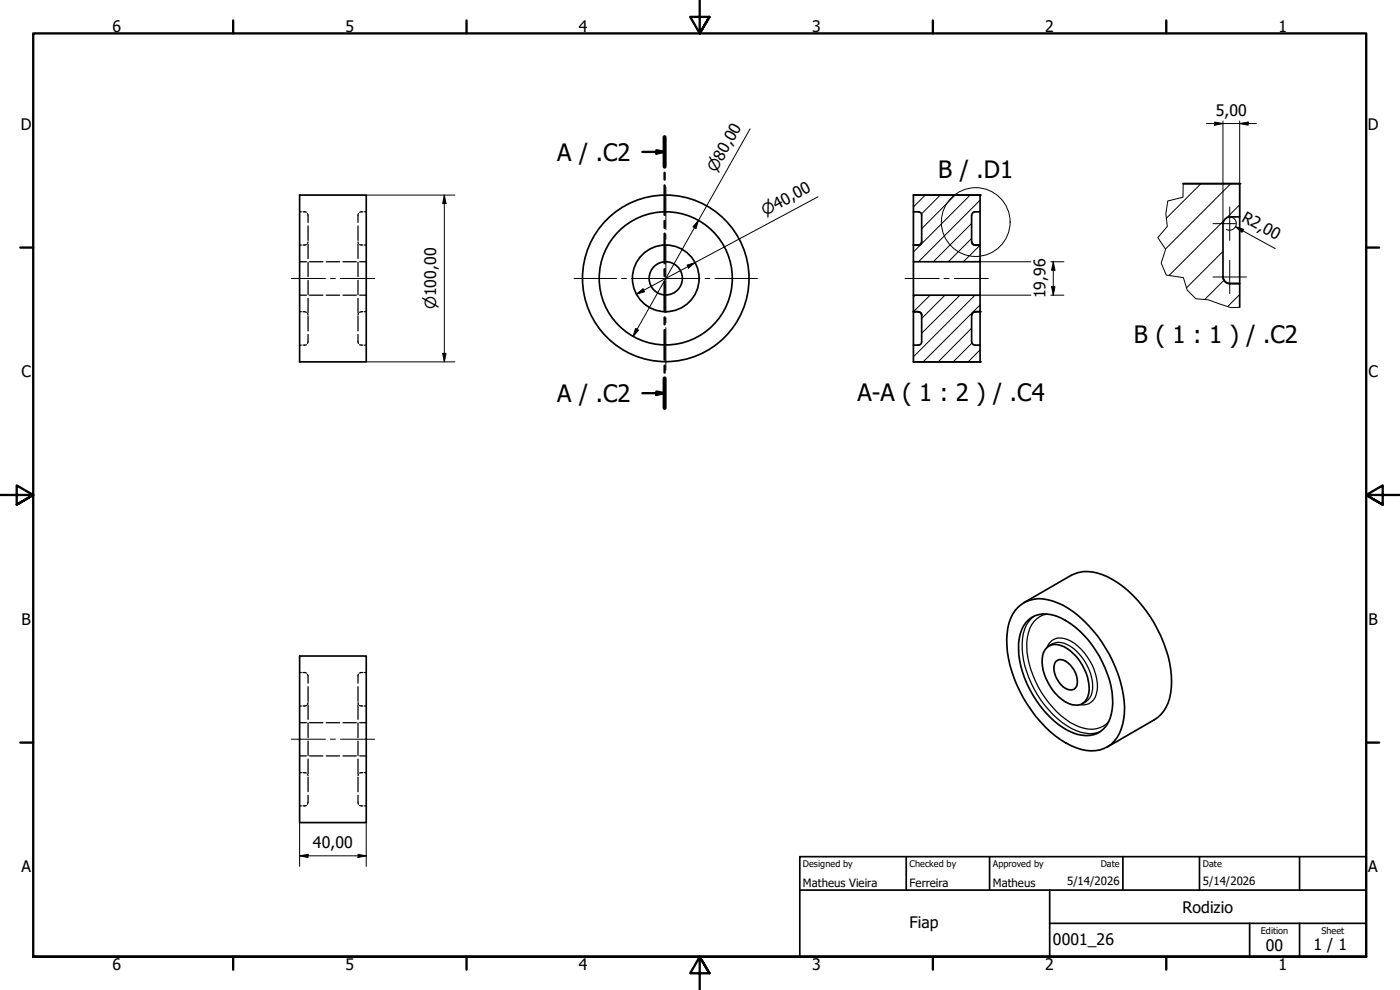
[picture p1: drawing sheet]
<svg xmlns="http://www.w3.org/2000/svg" width="420mm" height="297mm" viewBox="0 0 420 297" stroke-linecap="round" stroke-linejoin="round" font-family="sans-serif">
<!-- layer: Hatch (ISO) -->
<g fill="none" stroke="#000" stroke-width=".3">
<path d="M277.7 58.5l-3.6 3.6M282.2 58.5l-5.7 5.7M286.6 58.5l-10 10.1M291.1 58.5l-17 17.1M360.4 55.1l-10.4 10.4M369.4 55.1l-19.6 19.6M291.6 71.6l-7 6.9M291.6 67l-11.5 11.5M294.1 78l-.5 .5M294.1 73.6l-5 4.9M294.1 60.1l-18.4 18.4M367 75.4l-11 11"/>
<path d="M367.3 66.2l-16.5 16.5M372 61.5l-3.9 3.9M274.6 88.6l-.5 .5M279.1 88.6l-5 4.9M283.6 88.6l-7 7M288.1 88.6l-11.5 11.4M291.6 98.5l-10 10.1M292.6 88.6l-18.5 18.4M294.1 91.5l-17 17.1M367.3 84.1l-5.7 5.7M372 88.4l-3.6 3.6M291.7 102.9l-5.6 5.7"/>
<path d="M294.1 105l-3.5 3.6"/>
</g>
<!-- layer: Hidden (ISO) -->
<g fill="none" stroke="#000" stroke-width=".38">
<path d="M89.9 63.5h.5M89.9 73.5h.5M89.9 78.5h2M90.9 63.5l1 .2M91.9 73.4l-1 .1M92.3 64.1l.2 .5v2.1M92.5 72.6l-.2 .4M92.5 67.8v4.3M92.5 73.3v4.3M92.5 78.7v4.3M92.9 78.5h4M97.9 78.5h4"/>
<path d="M102.9 78.5h4M107.4 72.6l.2 .4M107.4 67.8v4.3M107.4 73.3v4.3M107.4 78.7v4.3M107.6 64.1l-.2 2.6M107.9 73.4l1 .1M107.9 78.5h2M108.9 63.5l-1 .2M109.4 63.5h.5M109.4 73.5h.5M89.9 93.5h.5"/>
<path d="M89.9 88.6h2M90.9 93.5l1 .2M92.3 94l.2 .5M92.5 84.1v4.3M92.5 89.5v4.3M92.5 94.9v4.4M92.9 88.6h4M97.9 88.6h4M102.9 88.6h4M107.4 84.1v4.3M107.4 89.5v4.3M107.4 94.9v4.4"/>
<path d="M107.6 94l-.2 .5M107.9 88.6h2M108.9 93.5l-1 .2M109.4 93.5h.5M89.9 103.6h.5M91.9 103.4l-1 .2M92.5 100.4v2.1l-.2 .5M107.4 100.4l.2 2.6M107.9 103.4l1 .2M109.4 103.6h.5M89.9 201.8h.5M89.9 211.8h.5"/>
<path d="M89.9 216.8h2M90.9 201.8l1 .2M91.9 211.6l-1 .2M92.3 202.3l.2 .5v2.2M92.5 210.8l-.2 .5M92.5 206v4.4M92.5 211.5v4.3M92.5 216.9v4.4M92.9 216.8h4M97.9 216.8h4M102.9 216.8h4M107.4 210.8l.2 .5"/>
<path d="M107.4 206v4.4M107.4 211.5v4.3M107.4 216.9v4.4M107.6 202.3l-.2 2.7M107.9 211.6l1 .2M107.9 216.8h2M108.9 201.8l-1 .2M109.4 201.8h.5M109.4 211.8h.5M89.9 231.8h.5M89.9 226.8h2M90.9 231.8l1 .2"/>
<path d="M92.3 232.3l.2 .5M92.5 238.6v2.2l-.2 .5M92.5 222.4v4.3M92.5 227.8v4.3M92.5 233.2v4.3M92.9 226.8h4M97.9 226.8h4M102.9 226.8h4M107.4 238.6l.2 2.7M107.4 222.4v4.3M107.4 227.8v4.3M107.4 233.2v4.3"/>
<path d="M107.6 232.3l-.2 .5M107.9 226.8h2M108.9 231.8l-1 .2M109.4 231.8h.5M89.9 241.8h.5M91.9 241.7l-1 .1M107.9 241.7l1 .1M109.4 241.8h.5"/>
</g>
<!-- layer: Visible (ISO) -->
<g fill="none" stroke="#000" stroke-width=".51">
<path d="M89.9 58.5h20v50.1h-20zM274.1 58.5h20v5h-1.5a1.09 1.09 0 0 0-1 1.1v8a1.09 1.09 0 0 0 1 1h1.5v4.9h-20v-4.9h1.5a.98 .98 0 0 0 1-1v-8a.98 .98 0 0 0-1-1.1h-1.5zM274.1 58.5h20M372 55.1h-16.9h16.9v10h-2.9a2.19 2.19 0 0 0-2.1 2v16a2.06 2.06 0 0 0 2.1 2M274.1 63.5v10.1M274.1 78.5v10.1M274.1 73.5h1.5M276.6 72.5a.98 .98 0 0 1-1 1M291.7 72.5a.98 .98 0 0 0 .9 1h1.5M294.1 63.5v10.1M294.1 78.5v10.1M372 65.1v20h-2.9"/>
<path d="M275.6 93.5a.98 .98 0 0 1 1 1M275.6 93.5h-1.5v-4.9h20v4.9h-1.5M275.6 93.5h-1.5v10.1M275.6 93.6a.98 .98 0 0 1 1 1M292.6 93.5a1.09 1.09 0 0 0-1 1v8a1.09 1.09 0 0 0 1 1.1h1.5v5h-20v-5h1.5a.98 .98 0 0 0 1-1.1v-8M292.6 93.5h1.5v10.1M292.6 93.6a.98 .98 0 0 0-.9 1M367 83.1a2 2 0 0 0 2 2M369.1 85.1h2.9v7.1M274.1 108.6h20M89.9 196.8h20v50h-20zM305.6 182.1a9.9 9.9 0 0 1 10.3-1.8 30.3 30.3 0 0 1 14.8 12.4 36.8 36.8 0 0 1 6.7 21.3 11.9 11.9 0 0 1-5 10 11.4 11.4 0 0 1-11-.3 37.3 37.3 0 0 1-17-20.2 27.5 27.5 0 0 1-1.6-16.6 10.6 10.6 0 0 1 2.8-4.8z"/>
<path d="M307.3 180.8l14.1-8.2a11.8 11.8 0 0 1 11 .5 36.9 36.9 0 0 1 16.8 19.9 26.4 26.4 0 0 1 1.4 17.9 10.2 10.2 0 0 1-4.1 5l-14.2 8.2M308.7 185.9a8.6 8.6 0 0 1 9.7-.5 30.7 30.7 0 0 1 15.5 25.7 9.7 9.7 0 0 1-4.5 8.9 10.9 10.9 0 0 1-10.3-1.6 31.1 31.1 0 0 1-13.4-25.3 10.3 10.3 0 0 1 3-7.2zM314.3 194.2a4.4 4.4 0 0 1 5-.2 15 15 0 0 1 7.5 13.9 3.9 3.9 0 0 1-6 3.2 14.9 14.9 0 0 1-7.9-14.6l.8-1.6zM315.8 193.2l-1 .6M316.9 198.5a2.58 2.58 0 0 1 3.6 .4 7 7 0 0 1 2.6 7 2.14 2.14 0 0 1-3.3 .7 7.1 7.1 0 0 1-3.3-7.6zM325.9 210.5l-1.1 .6"/>
<circle cx="199.8" cy="83.5" r="20"/>
<circle cx="199.8" cy="83.5" r="5"/>
<circle cx="199.8" cy="83.5" r="10"/>
<circle cx="199.8" cy="83.5" r="25"/>
</g>
<!-- layer: Visible Narrow (ISO) -->
<path d="M310.3 184.9a10.7 10.7 0 0 0-3.5 9.6 31 31 0 0 0 14.7 24.1 10.5 10.5 0 0 0 8.8 .8M314.1 184.3a7.5 7.5 0 0 0-5.7 6.8 26.1 26.1 0 0 0 5.2 18.2 22.2 22.2 0 0 0 11.6 9.2 7.2 7.2 0 0 0 7.5-2M314.3 194.2a4.3 4.3 0 0 1 6.1-2.3 16.4 16.4 0 0 1 8.8 15.3 4.3 4.3 0 0 1-5 4.2M315.8 193.2a5.6 5.6 0 0 1 6.3 1.3 14.9 14.9 0 0 1 5.6 13.3 4.1 4.1 0 0 1-1.8 2.7" fill="none" stroke="#000" stroke-width=".38"/>
<!-- layer: Visible (ISO) -->
<g fill="#000">
<circle cx="274.1" cy="58.5" r=".25"/>
<circle cx="294.1" cy="58.5" r=".25"/>
<circle cx="372" cy="55.1" r=".25"/>
<circle cx="274.1" cy="93.5" r=".25"/>
<circle cx="294.1" cy="93.5" r=".25"/>
<circle cx="274.1" cy="108.6" r=".25"/>
<circle cx="294.1" cy="108.6" r=".25"/>
</g>
<!-- layer: Break Line (ISO) -->
<path d="M355.1 55.1l-.1 4.1-4.5 1.1-.6 3.9 .4 3.7-2.8 3.4 2.3 3.5-1.3 4.1 1.5 3.6 5.2 .8 1.1 3.7 2.6 2.6 3.7 .4 6.8 2.3 2.6-.1" fill="none" stroke="#000" stroke-width=".3"/>
<!-- layer: Section Line (ISO) -->
<g fill="none" stroke="#000" stroke-width=".7">
<path d="M192.8 45.6h6.7M197 45.1l2.5 .5-2.5 .5zM199.5 41.1v8.9M199.5 51.8v2.1M199.5 55.6v8.9M199.5 66.3v2.1M199.5 70.1v8.9M199.5 80.8v2.1M199.5 84.6v8.9M199.5 95.2v2.1M199.5 99v8.9M192.8 118h6.7"/>
<path d="M197 117.5l2.5 .5-2.5 .5zM199.5 109.7v2.1M199.5 113.5v8.9"/>
</g>
<path d="M199.5 41.1v8.9M199.5 113.5v8.9" fill="none" stroke="#000" stroke-width="1.2"/>
<path d="M197 45.1l2.5 .5-2.5 .5zM197 117.5l2.5 .5-2.5 .5z" fill="#000"/>
<!-- layer: Detail Boundary (ISO) -->
<circle cx="292.8" cy="66.6" r="10.3" fill="none" stroke="#000" stroke-width=".3"/>
<!-- layer: Border (ISO) -->
<g fill="none" stroke="#000" stroke-width=".7">
<path d="M70 6.1v3.9M140 6.1v3.9M210 0v10l-2.9-4.9h5.8l-2.9 4.9 2.9-4.9M280 6.1v3.9M350 6.1v3.9M6.1 74.3h3.9M410 74.3h3.9M0 148.5h10l-5-2.8v5.7l5-2.9-5 2.9M420 148.5h-10l5-2.8v5.7l-5-2.9 5 2.9M6.1 222.8h3.9M410 222.8h3.9M10 287.1v-277.1h400v277.1h-400h400"/>
<path d="M70 287.1v3.8M140 287.1v3.8M212.9 292l-2.9-4.9 2.9 4.9h-5.8l2.9-4.9v9.9M280 287.1v3.8M350 287.1v3.8"/>
</g>
<!-- layer: Title (ISO) -->
<path d="M240 257h170v30.1h-170zM272 257v10.1M297 257v10.1M337 257v10.1M360 257v10.1M390 257v10.1M240 267.1h170M315 277h95M315 267.1v20M375 277v10.1M390 277v10.1" fill="none" stroke="#000" stroke-width=".51"/>
<!-- layer: Centerline (ISO) -->
<path d="M87.4 83.6h10.3M99.2 83.6h1.4M102.2 83.6h10.3M271.6 83.6h10.3M283.3 83.6h1.6M286.4 83.6h10.2M87.4 221.8h10.3M99.2 221.8h1.4M102.2 221.8h10.3" fill="none" stroke="#000" stroke-width=".3"/>
<!-- layer: Center Mark (ISO) -->
<g fill="none" stroke="#000" stroke-width=".3">
<path d="M199.8 56.1v12.7M199.8 70.3v1.5M199.8 73.3v20.5M369.1 62.1v5h-5.1M369.1 78.1v10M371 67.1h-1.9v5M172.3 83.6h12.7M186.6 83.6h1.4M189.5 83.6h20.6M199.8 95.3v1.5M199.8 98.3v12.7M211.6 83.6h1.4"/>
<path d="M214.6 83.6h12.7M364 83.1h10.1"/>
</g>
<!-- layer: Dimension (ISO) -->
<g fill="none" stroke="#000" stroke-width=".3">
<path d="M225.1 38.7l-35.1 62.3M362.1 37.1h15M364.6 36.6l2.4 .5-2.4 .5zM367 36.3v30.7M372 37.1l2.6-.5v1zM372 36.3v28.8M109.9 58.5h26.6M133.3 58.5l.6 2.6h-1.1zM133.3 58.5v50.1M245.5 59l-54.5 29.3M206.2 79.6l2.4-.8-2 1.6zM209.6 66.2l-.7 2.4-.9-.5z"/>
<path d="M294.1 78.5h15.3M315.3 78.5h4M316.1 78.5l.5 2.6h-1zM316.1 78.5v10.1M368 68.8l.9 .3M369.1 65.1a2 2 0 0 1 1.9 1.9M370.8 68.1l2.5 .7-.6 .9zM370.8 68.1l11.9 6.5M371 67.3l-.6 1.2-1.3 .6M190.8 98.5l.8 .5-1.6 2zM191 88.3l2-1.6 .4 .9zM294.1 88.6h15.3"/>
<path d="M315.3 88.6h4M315.6 86h1l-.5 2.6zM109.9 108.6h26.6M132.8 106h1.1l-.6 2.6zM89.9 256.8l2.6-.5v1zM89.9 256.8h20M89.9 246.8v13.2M107.4 256.3l2.5 .5-2.5 .5zM109.9 246.8v13.2"/>
</g>
<g fill="#000">
<path d="M364.6 36.6l2.4 .5-2.4 .5zM372 37.1l2.6-.5v1zM133.3 58.5l.6 2.6h-1.1zM209.6 66.2l-.7 2.4-.9-.5zM370.8 68.1l2.5 .7-.6 .9zM190.8 98.5l.8 .5-1.6 2zM191 88.3l2-1.6 .4 .9zM206.2 79.6l2.4-.8-2 1.6zM315.6 86h1l-.5 2.6zM316.1 78.5l.5 2.6h-1zM132.8 106h1.1l-.6 2.6zM89.9 256.8l2.6-.5v1z"/>
<path d="M107.4 256.3l2.5 .5-2.5 .5z"/>
</g>
<g font-size="7.2">
<text x="167.3" y="48.3">A / .C2</text>
<text x="281.6" y="53.5">B / .D1</text>
<text x="340.3" y="102.9">B ( 1 : 1 ) / .C2</text>
<text x="167.3" y="120.7">A / .C2</text>
<text x="257.3" y="120.3">A-A ( 1 : 2 ) / .C4</text>
</g>
<g font-size="4.8">
<text x="33.7" y="9.6">6</text>
<text x="103.7" y="9.6">5</text>
<text x="173.7" y="9.6">4</text>
<text x="243.7" y="9.6">3</text>
<text x="313.7" y="9.6">2</text>
<text x="383.7" y="9.6">1</text>
<text x="364.9" y="34.7">5,00</text>
<text x="6.2" y="38.9">D</text>
<text x="410.5" y="38.9">D</text>
<text x="372.4" y="66.2" transform="rotate(29 372.4 66.2)">R2,00</text>
<text x="313.8" y="89.5" transform="rotate(-90 313.8 89.5)">19,96</text>
<text x="6.4" y="113.1">C</text>
<text x="410.7" y="113.1">C</text>
<text x="6.4" y="187.4">B</text>
<text x="410.7" y="187.4">B</text>
<text x="93.9" y="254.4">40,00</text>
<text x="6.4" y="261.7">A</text>
<text x="410.7" y="261.7">A</text>
<text x="354.9" y="273.9">Rodizio</text>
<text x="272.9" y="278.4">Fiap</text>
<text x="316" y="283.4">0001_26</text>
<text x="379.9" y="285.3">00</text>
<text x="394.2" y="285">1 / 1</text>
<text x="33.7" y="290.9">6</text>
<text x="103.7" y="290.9">5</text>
<text x="173.7" y="290.9">4</text>
<text x="243.7" y="290.9">3</text>
<text x="313.7" y="290.9">2</text>
<text x="383.7" y="290.9">1</text>
</g>
<g font-size="4.6">
<text x="214.9" y="51.9" transform="rotate(-61 214.9 51.9)">⌀80,00</text>
<text x="229.7" y="64.8" transform="rotate(-28 229.7 64.8)">⌀40,00</text>
<text x="130.9" y="92.8" transform="rotate(-90 130.9 92.8)">⌀100,00</text>
</g>
<g font-size="3.4">
<text x="241" y="266">Matheus Vieira</text>
<text x="273" y="266">Ferreira</text>
<text x="298" y="266">Matheus</text>
<text x="320.2" y="265.5">5/14/2026</text>
<text x="361" y="265.5">5/14/2026</text>
</g>
<g font-size="2.7">
<text x="241" y="260.1">Designed by</text>
<text x="273" y="260.1">Checked by</text>
<text x="298" y="260.1">Approved by</text>
<text x="330.3" y="260">Date</text>
<text x="361" y="260">Date</text>
<text x="378.4" y="280.1">Edition</text>
<text x="396.6" y="280.1">Sheet</text>
</g>
</svg>
